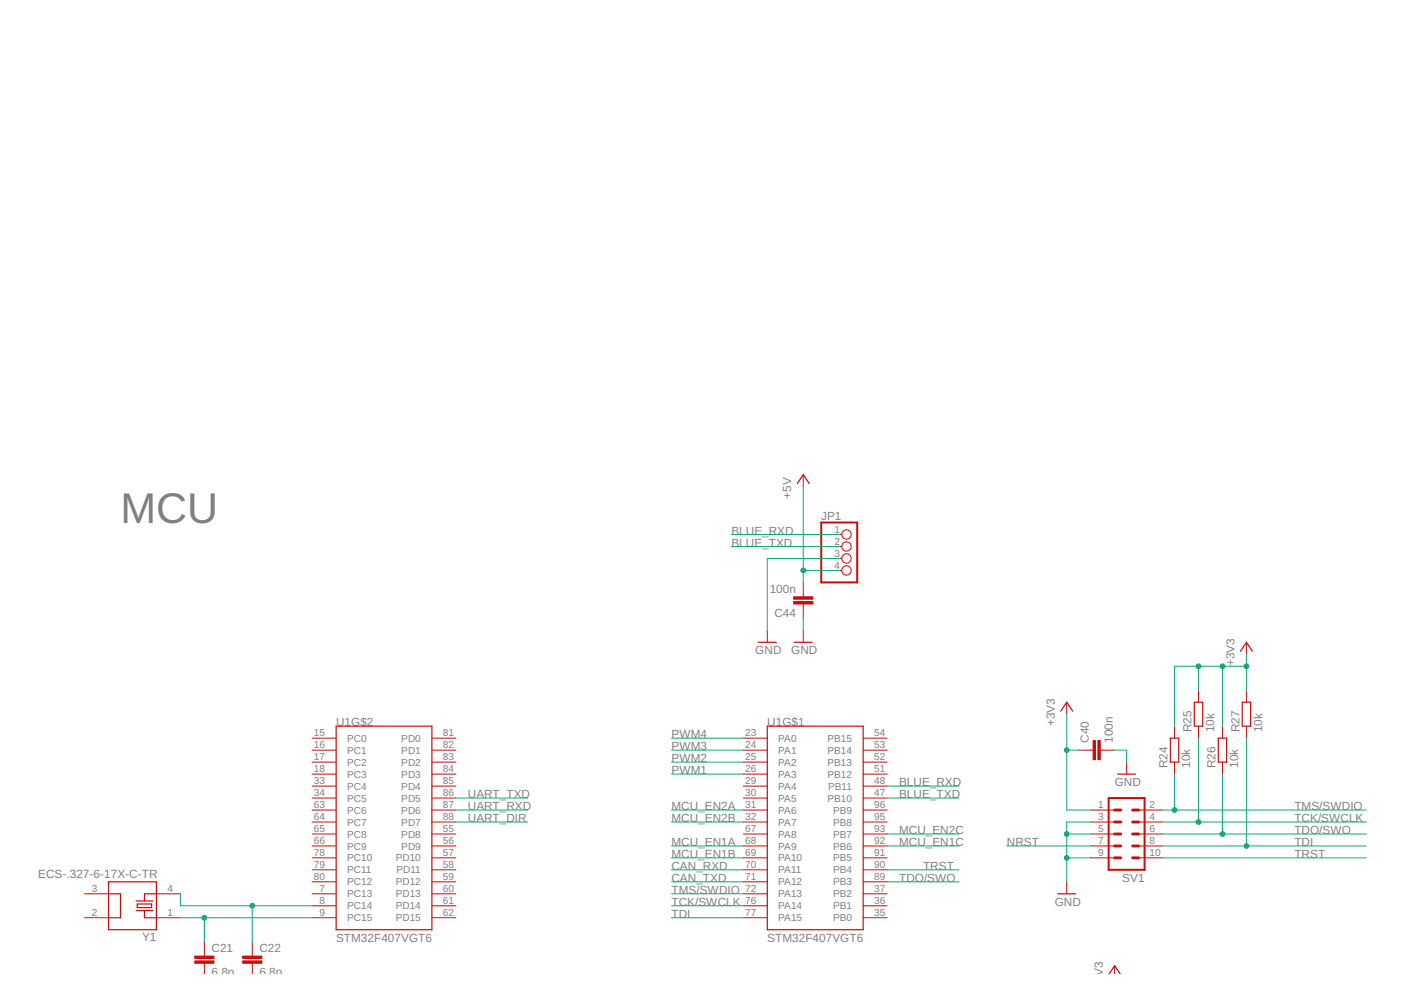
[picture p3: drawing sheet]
<svg xmlns="http://www.w3.org/2000/svg" width="297mm" height="210mm" viewBox="0 0 297 210" stroke-linecap="round" stroke-linejoin="round" font-family="sans-serif">
<g fill="none" stroke="#c90d0c" stroke-width=".25">
<path d="M169 102.5l1.3-1.9 1.3 1.9M160.8 136.2h3.8M168.4 136.2h3.8M263 138.1l1.3-1.9 1.2 1.9M71.3 154h20.3v43.1h-20.3zM162.7 154h20.3v43.1h-20.3zM224.9 150.8l1.3-1.9 1.2 1.9M248.1 156.5h1.8v5.1h-1.8zM253.2 148.9h1.8v5.1h-1.8zM258.3 156.5h1.8v5.1h-1.8zM263.4 148.9h1.8v5.1h-1.8zM237 164.1h3.8"/>
<path d="M23 187h10.2v10.1h-10.2zM23 189.5h2.5v5.1h-2.5M28.9 191h3.5M28.9 193.1h3.5M29.1 191.7h3.1v.7h-3.1zM30.6 193.1v1.5h2.6M33.2 189.5h-2.6v1.5M224.3 189.5h3.8M235.2 206.5l1.1-1.8 1.2 1.8"/>
</g>
<g fill="none" stroke="#c90d0c" stroke-width=".21">
<path d="M170.3 100.6v2.6M177.9 113.3h.6M177.9 115.9h.6M177.9 118.4h.6M162.7 133.6v2.6M170.3 123.5v3M170.3 128.1v3M170.3 133.6v2.6M177.9 120.9h.6M264.3 136.2v2.5M66.2 156.5h5.1M66.2 159h5.1"/>
<path d="M91.6 156.5h5M91.6 159h5M157.6 156.5h5.1M157.6 159h5.1M183 156.5h5.1M183 159h5.1M226.2 148.9v2.5M228.7 159h3.1M233.3 159h3M249 154v2.5M254.1 146.3v2.6M254.1 154v2.5"/>
<path d="M259.2 154v2.5M264.3 146.3v2.6M264.3 154v2.5M66.2 161.6h5.1M66.2 164.1h5.1M66.2 166.7h5.1M66.2 169.2h5.1M66.2 171.7h5.1M66.2 174.3h5.1M66.2 176.8h5.1M66.2 179.4h5.1M91.6 161.6h5"/>
<path d="M91.6 164.1h5M91.6 166.7h5M91.6 169.2h5M91.6 171.7h5M91.6 174.3h5M91.6 176.8h5M91.6 179.4h5M157.6 161.6h5.1M157.6 164.1h5.1M157.6 166.7h5.1M157.6 169.2h5.1M157.6 171.7h5.1"/>
<path d="M157.6 174.3h5.1M157.6 176.8h5.1M157.6 179.4h5.1M183 161.6h5.1M183 164.1h5.1M183 166.7h5.1M183 169.2h5.1M183 171.7h5.1M183 174.3h5.1M183 176.8h5.1M183 179.4h5.1M231.2 171.7h5.1"/>
<path d="M231.2 174.3h5.1M231.2 176.8h5.1M231.2 179.4h5.1M238.9 161.6v2.5M241.4 171.7h5.1M241.4 174.3h5.1M241.4 176.8h5.1M241.4 179.4h5.1M249 161.6v2.5M259.2 161.6v2.5M17.9 194.6h5.1M17.9 189.5h5.1"/>
<path d="M33.2 194.6h5M33.2 189.5h5M43.3 199.7v3M53.5 199.7v3M66.2 194.6h5.1M66.2 192h5.1M66.2 189.5h5.1M66.2 181.9h5.1M66.2 184.4h5.1M66.2 187h5.1M91.6 194.6h5M91.6 192h5"/>
<path d="M91.6 189.5h5M91.6 181.9h5M91.6 184.4h5M91.6 187h5M157.6 194.6h5.1M157.6 192h5.1M157.6 189.5h5.1M157.6 181.9h5.1M157.6 184.4h5.1M157.6 187h5.1M183 194.6h5.1M183 192h5.1"/>
<path d="M183 189.5h5.1M183 181.9h5.1M183 184.4h5.1M183 187h5.1M226.2 187v2.5M231.2 181.9h5.1M241.4 181.9h5.1M43.3 204.2v2.3M53.5 204.2v2.3M236.3 204.7v1.8"/>
<circle cx="179.5" cy="118.4" r=".99"/>
<circle cx="179.5" cy="115.9" r=".99"/>
<circle cx="179.5" cy="113.3" r=".99"/>
<circle cx="179.5" cy="120.9" r=".99"/>
</g>
<g fill="#c90d0c" stroke="#c90d0c" stroke-width=".21">
<path d="M41.3 203.7h4.1v.5h-4.1z"/>
<path d="M41.3 202.7h4.1v.5h-4.1z"/>
<path d="M51.5 203.7h4v.5h-4z"/>
<path d="M51.5 202.7h4v.5h-4z"/>
<path d="M232.8 157h.5v4.1h-.5z"/>
<path d="M231.8 157h.5v4.1h-.5z"/>
<path d="M168.3 126.5h4v.5h-4z"/>
<path d="M168.3 127.6h4v.5h-4z"/>
</g>
<path d="M174.1 110.8h7.6v12.7h-7.6zM235.1 169.2h7.6v15.2h-7.6z" fill="none" stroke="#c90d0c" stroke-width=".42"/>
<path d="M236.3 179.4h1.3M236.3 176.8h1.3M236.3 174.3h1.3M236.3 171.7h1.3M240.1 179.4h1.3M240.1 176.8h1.3M240.1 174.3h1.3M240.1 171.7h1.3M236.3 181.9h1.3M240.1 181.9h1.3" fill="none" stroke="#c90d0c" stroke-width=".61"/>
<g fill="none" stroke="#0dab76" stroke-width=".21">
<path d="M155.1 115.9h22.8M155.1 113.3h22.8M170.3 103.2v20.3M177.9 118.4h-15.2v15.2M170.3 131.1v2.5M170.3 120.9h7.6M264.3 138.7v7.6M142.4 159h15.2M142.4 156.5h15.2M226.2 159h2.5M226.2 151.4v20.3h5M236.3 159h2.6v2.6"/>
<path d="M254.1 141.3v5M254.1 156.5v17.8M259.2 141.3v12.7M264.3 141.3h-15.3v12.7M264.3 156.5v22.9M96.6 174.3h15.3M96.6 171.7h15.3M96.6 169.2h15.3M142.4 174.3h15.2M142.4 171.7h15.2M142.4 179.4h15.2M142.4 161.6h15.2"/>
<path d="M142.4 164.1h15.2M188.1 176.8h15.2M188.1 179.4h15.2M188.1 169.2h15.2M188.1 166.7h15.2M213.5 179.4h17.7M226.2 176.8h5M231.2 174.3h-5v12.7M246.5 174.3h43.2M246.5 176.8h43.2M246.5 171.7h43.2M246.5 179.4h43.2"/>
<path d="M249 164.1v7.6M259.2 164.1v12.7M38.2 189.5v2.5h28M38.2 194.6h28M43.3 194.6v5.1M53.5 192v7.7M142.4 181.9h15.2M142.4 192h15.2M142.4 194.6h15.2M142.4 184.4h15.2M142.4 187h15.2M142.4 189.5h15.2"/>
<path d="M188.1 184.4h15.2M188.1 187h15.2M226.2 181.9h5M246.5 181.9h43.2"/>
</g>
<g fill="#0dab76" stroke="#0dab76" stroke-width=".21">
<circle cx="226.2" cy="176.8" r=".51"/>
<circle cx="226.2" cy="181.9" r=".51"/>
<circle cx="226.2" cy="159" r=".51"/>
<circle cx="254.1" cy="141.3" r=".51"/>
<circle cx="259.2" cy="141.3" r=".51"/>
<circle cx="264.3" cy="141.3" r=".51"/>
<circle cx="53.5" cy="192" r=".51"/>
<circle cx="43.3" cy="194.6" r=".51"/>
<circle cx="249" cy="171.7" r=".51"/>
<circle cx="254.1" cy="174.3" r=".51"/>
<circle cx="264.3" cy="179.4" r=".51"/>
<circle cx="259.2" cy="176.8" r=".51"/>
<circle cx="170.3" cy="120.9" r=".51"/>
</g>
<text font-size="9.1" fill="#808080" x="25.5" y="110.8">MCU</text>
<g font-size="2.5" fill="#808080">
<text x="167.8" y="105.7" transform="rotate(-90 167.8 105.7)">+5V</text>
<text x="155.1" y="113.3">BLUE_RXD</text>
<text x="174.1" y="110.2">JP1</text>
<text x="155.1" y="115.9">BLUE_TXD</text>
<text x="163.2" y="125.6">100n</text>
<text x="164.2" y="130.7">C44</text>
<text x="160.1" y="138.7">GND</text>
<text x="167.8" y="138.7">GND</text>
<text x="261.7" y="141.3" transform="rotate(-90 261.7 141.3)">+3V3</text>
<text x="71.3" y="153.9">U1G$2</text>
<text x="162.7" y="153.9">U1G$1</text>
<text x="223.6" y="154" transform="rotate(-90 223.6 154)">+3V3</text>
<text x="252.6" y="155.2" transform="rotate(-90 252.6 155.2)">R25</text>
<text x="257.4" y="155.2" transform="rotate(-90 257.4 155.2)">10k</text>
<text x="262.8" y="155.2" transform="rotate(-90 262.8 155.2)">R27</text>
<text x="267.6" y="155.2" transform="rotate(-90 267.6 155.2)">10k</text>
<text x="142.4" y="159">PWM3</text>
<text x="142.4" y="156.5">PWM4</text>
<text x="142.4" y="161.6">PWM2</text>
<text x="230.9" y="157.5" transform="rotate(-90 230.9 157.5)">C40</text>
<text x="236" y="157.5" transform="rotate(-90 236 157.5)">100n</text>
<text x="142.4" y="164.1">PWM1</text>
<text x="190.6" y="166.7">BLUE_RXD</text>
<text x="236.3" y="166.7">GND</text>
<text x="247.5" y="162.8" transform="rotate(-90 247.5 162.8)">R24</text>
<text x="252.3" y="162.8" transform="rotate(-90 252.3 162.8)">10k</text>
<text x="257.7" y="162.8" transform="rotate(-90 257.7 162.8)">R26</text>
<text x="262.5" y="162.8" transform="rotate(-90 262.5 162.8)">10k</text>
<text x="99.2" y="171.7">UART_RXD</text>
<text x="99.2" y="169.2">UART_TXD</text>
<text x="142.4" y="171.7">MCU_EN2A</text>
<text x="190.6" y="169.2">BLUE_TXD</text>
<text x="274.4" y="171.7">TMS/SWDIO</text>
<text x="99.2" y="174.3">UART_DIR</text>
<text x="142.4" y="179.4">MCU_EN1A</text>
<text x="142.4" y="174.3">MCU_EN2B</text>
<text x="190.6" y="179.4">MCU_EN1C</text>
<text x="190.6" y="176.8">MCU_EN2C</text>
<text x="213.5" y="179.4">NRST</text>
<text x="274.4" y="174.3">TCK/SWCLK</text>
<text x="274.4" y="179.4">TDI</text>
<text x="274.4" y="176.8">TDO/SWO</text>
<text x="142.4" y="184.4">CAN_RXD</text>
<text x="142.4" y="181.9">MCU_EN1B</text>
<text x="195.7" y="184.4">TRST</text>
<text x="274.4" y="181.9">TRST</text>
<text x="8.1" y="186.2">ECS-.327-6-17X-C-TR</text>
<text x="142.4" y="187">CAN_TXD</text>
<text x="142.4" y="189.5">TMS/SWDIO</text>
<text x="190.6" y="187">TDO/SWO</text>
<text x="237.9" y="187">SV1</text>
<text x="142.4" y="192.1">TCK/SWCLK</text>
<text x="142.4" y="194.6">TDI</text>
<text x="223.6" y="192.1">GND</text>
<text x="30.2" y="199.4">Y1</text>
<text x="44.8" y="201.8">C21</text>
<text x="55" y="201.8">C22</text>
<text x="71.2" y="199.8">STM32F407VGT6</text>
<text x="162.7" y="199.8">STM32F407VGT6</text>
<text x="44.8" y="206.9">6,8p</text>
<text x="55" y="206.9">6,8p</text>
<text x="233.8" y="209.8" transform="rotate(-90 233.8 209.8)">+3V3</text>
</g>
<g font-size="2.1" fill="#808080">
<text x="176.9" y="113">1</text>
<text x="176.9" y="115.5">2</text>
<text x="176.9" y="118.1">3</text>
<text x="176.9" y="120.6">4</text>
<text x="66.6" y="156.1">15</text>
<text x="66.6" y="158.7">16</text>
<text x="66.6" y="161.2">17</text>
<text x="73.6" y="157.3">PC0</text>
<text x="73.6" y="159.8">PC1</text>
<text x="85.1" y="159.8">PD1</text>
<text x="85.1" y="157.3">PD0</text>
<text x="93.9" y="158.7">82</text>
<text x="93.9" y="161.2">83</text>
<text x="93.9" y="156.1">81</text>
<text x="158" y="156.1">23</text>
<text x="158" y="158.7">24</text>
<text x="158" y="161.2">25</text>
<text x="165" y="157.3">PA0</text>
<text x="165" y="159.8">PA1</text>
<text x="175.5" y="159.8">PB14</text>
<text x="175.5" y="157.3">PB15</text>
<text x="185.3" y="161.2">52</text>
<text x="185.3" y="158.7">53</text>
<text x="185.3" y="156.1">54</text>
<text x="66.6" y="163.8">18</text>
<text x="66.6" y="166.3">33</text>
<text x="73.6" y="162.3">PC2</text>
<text x="73.6" y="164.9">PC3</text>
<text x="73.6" y="167.4">PC4</text>
<text x="85.1" y="162.3">PD2</text>
<text x="85.1" y="164.9">PD3</text>
<text x="85.1" y="167.4">PD4</text>
<text x="93.9" y="163.8">84</text>
<text x="93.9" y="166.3">85</text>
<text x="158" y="163.8">26</text>
<text x="158" y="166.3">29</text>
<text x="165" y="162.3">PA2</text>
<text x="165" y="164.9">PA3</text>
<text x="165" y="167.4">PA4</text>
<text x="175.5" y="164.9">PB12</text>
<text x="175.5" y="162.3">PB13</text>
<text x="175.6" y="167.4">PB11</text>
<text x="185.3" y="166.3">48</text>
<text x="185.3" y="163.8">51</text>
<text x="66.6" y="168.8">34</text>
<text x="66.6" y="171.4">63</text>
<text x="66.6" y="173.9">64</text>
<text x="73.6" y="170">PC5</text>
<text x="73.6" y="172.5">PC6</text>
<text x="85.1" y="170">PD5</text>
<text x="85.1" y="172.5">PD6</text>
<text x="93.9" y="168.8">86</text>
<text x="93.9" y="171.4">87</text>
<text x="93.9" y="173.9">88</text>
<text x="158" y="168.8">30</text>
<text x="158" y="171.4">31</text>
<text x="158" y="173.9">32</text>
<text x="165" y="170">PA5</text>
<text x="165" y="172.5">PA6</text>
<text x="175.5" y="170">PB10</text>
<text x="176.6" y="172.5">PB9</text>
<text x="185.3" y="168.8">47</text>
<text x="185.3" y="173.9">95</text>
<text x="185.3" y="171.4">96</text>
<text x="232.8" y="171.4">1</text>
<text x="232.8" y="173.9">3</text>
<text x="243.7" y="171.4">2</text>
<text x="243.7" y="173.9">4</text>
<text x="66.6" y="176.5">65</text>
<text x="66.6" y="179">66</text>
<text x="73.6" y="175">PC7</text>
<text x="73.6" y="177.6">PC8</text>
<text x="85.1" y="175">PD7</text>
<text x="85.1" y="177.6">PD8</text>
<text x="93.9" y="176.5">55</text>
<text x="93.9" y="179">56</text>
<text x="158" y="176.5">67</text>
<text x="158" y="179">68</text>
<text x="165" y="175">PA7</text>
<text x="165" y="177.6">PA8</text>
<text x="176.6" y="177.6">PB7</text>
<text x="176.6" y="175">PB8</text>
<text x="185.3" y="179">92</text>
<text x="185.3" y="176.5">93</text>
<text x="232.8" y="176.5">5</text>
<text x="232.8" y="179">7</text>
<text x="243.7" y="176.5">6</text>
<text x="243.7" y="179">8</text>
<text x="66.6" y="181.5">78</text>
<text x="66.6" y="184.1">79</text>
<text x="73.6" y="180.1">PC9</text>
<text x="73.6" y="182.7">PC10</text>
<text x="73.6" y="185.2">PC11</text>
<text x="83.9" y="182.7">PD10</text>
<text x="84.1" y="185.2">PD11</text>
<text x="85.1" y="180.1">PD9</text>
<text x="93.9" y="181.5">57</text>
<text x="93.9" y="184.1">58</text>
<text x="158" y="181.5">69</text>
<text x="158" y="184.1">70</text>
<text x="165" y="180.1">PA9</text>
<text x="165" y="182.7">PA10</text>
<text x="165" y="185.2">PA11</text>
<text x="176.6" y="185.2">PB4</text>
<text x="176.6" y="182.7">PB5</text>
<text x="176.6" y="180.1">PB6</text>
<text x="185.3" y="184.1">90</text>
<text x="185.3" y="181.5">91</text>
<text x="232.8" y="181.5">9</text>
<text x="243.7" y="181.5">10</text>
<text x="19.5" y="189.2">3</text>
<text x="35.5" y="189.2">4</text>
<text x="66.6" y="186.6">80</text>
<text x="67.7" y="189.2">7</text>
<text x="67.7" y="191.7">8</text>
<text x="73.6" y="190.3">PC13</text>
<text x="73.6" y="187.7">PC12</text>
<text x="83.9" y="187.7">PD12</text>
<text x="83.9" y="190.3">PD13</text>
<text x="93.9" y="186.6">59</text>
<text x="93.9" y="189.2">60</text>
<text x="93.9" y="191.7">61</text>
<text x="158" y="186.6">71</text>
<text x="158" y="189.2">72</text>
<text x="158" y="191.7">76</text>
<text x="165" y="187.7">PA12</text>
<text x="165" y="190.3">PA13</text>
<text x="176.6" y="190.3">PB2</text>
<text x="176.6" y="187.7">PB3</text>
<text x="185.3" y="191.7">36</text>
<text x="185.3" y="189.2">37</text>
<text x="185.3" y="186.6">89</text>
<text x="19.5" y="194.2">2</text>
<text x="35.5" y="194.2">1</text>
<text x="67.7" y="194.2">9</text>
<text x="73.6" y="192.8">PC14</text>
<text x="73.6" y="195.4">PC15</text>
<text x="83.9" y="192.8">PD14</text>
<text x="83.9" y="195.4">PD15</text>
<text x="93.9" y="194.2">62</text>
<text x="158" y="194.2">77</text>
<text x="165" y="192.8">PA14</text>
<text x="165" y="195.4">PA15</text>
<text x="176.6" y="195.4">PB0</text>
<text x="176.6" y="192.8">PB1</text>
<text x="185.3" y="194.2">35</text>
</g>
</svg>
